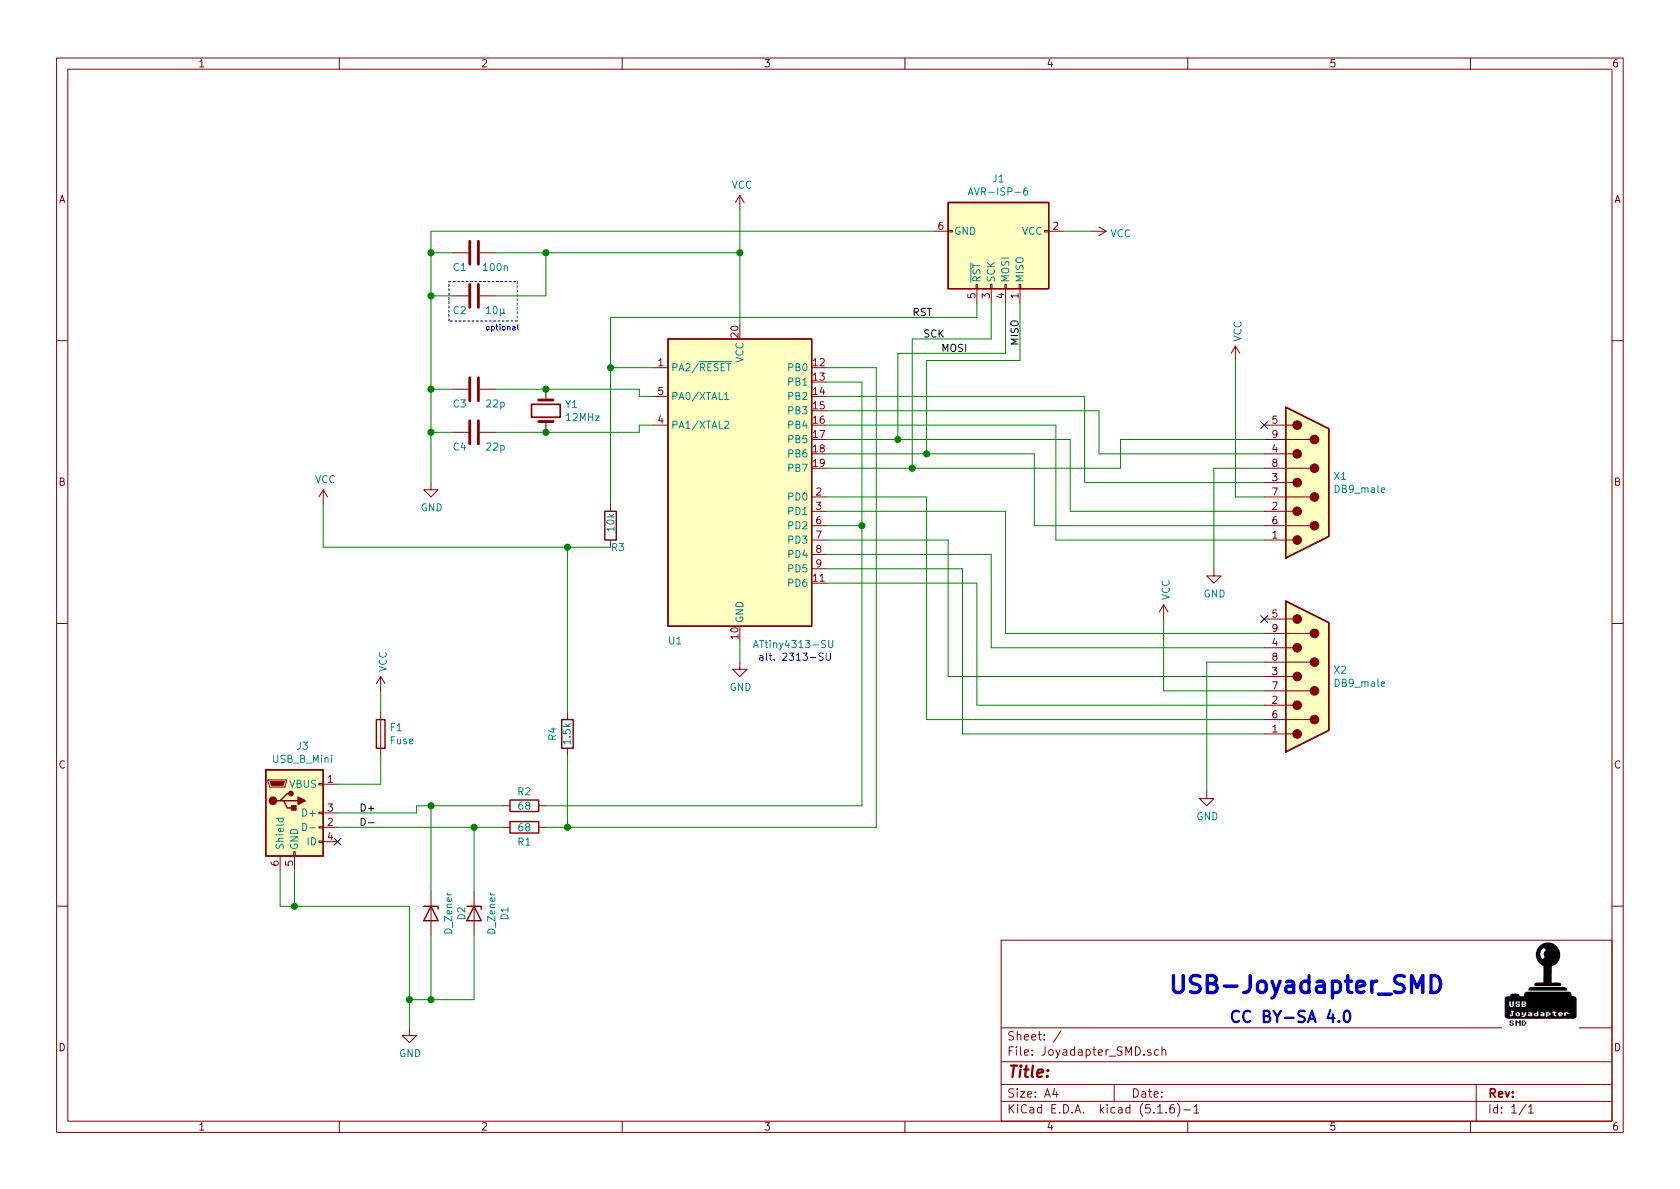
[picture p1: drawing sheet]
EESchema Schematic File Version 4
EELAYER 30 0
EELAYER END
$Descr A4 11693 8268
encoding utf-8
Sheet 1 1
Title ""
Date ""
Rev ""
Comp ""
Comment1 ""
Comment2 ""
Comment3 ""
Comment4 ""
$EndDescr
$Comp
L MCU_Microchip_ATtiny:ATtiny4313-SU U1
U 1 1
P 5150 3350
F 0 "U1" H 4700 2250 50  0000 C CNN
F 1 "ATtiny4313-SU" H 5525 2225 50  0000 C CNN
F 2 "Package_SO:SOIC-20W_7.5x12.8mm_P1.27mm" H 5150 3350 50  0001 C CIN
F 3 "http://ww1.microchip.com/downloads/en/DeviceDoc/doc8246.pdf" H 5150 3350 50  0001 C CNN
	1    5150 3350
	1    0    0    -1  
$EndComp
$Comp
L Connector:DB9_Male X1
U 1 1
P 9100 3350
F 0 "X1" H 9280 3396 50  0000 L CNN
F 1 "DB9_male" H 9280 3305 50  0000 L CNN
F 2 "Connector_Dsub:DSUB-9_Male_Vertical_P2.77x2.84mm_MountingHoles" H 9100 3350 50  0001 C CNN
F 3 " ~" H 9100 3350 50  0001 C CNN
	1    9100 3350
	1    0    0    -1  
$EndComp
$Comp
L Connector:DB9_Male X2
U 1 1
P 9100 4700
F 0 "X2" H 9280 4746 50  0000 L CNN
F 1 "DB9_male" H 9280 4655 50  0000 L CNN
F 2 "Connector_Dsub:DSUB-9_Male_Vertical_P2.77x2.84mm_MountingHoles" H 9100 4700 50  0001 C CNN
F 3 " ~" H 9100 4700 50  0001 C CNN
	1    9100 4700
	1    0    0    -1  
$EndComp
$Comp
L Device:Crystal Y1
U 1 1
P 3800 2850
F 0 "Y1" V 3754 2981 50  0000 L CNN
F 1 "12MHz" V 3845 2981 50  0000 L CNN
F 2 "Homebrew:HC49-SMD" H 3800 2850 50  0001 C CNN
F 3 "~" H 3800 2850 50  0001 C CNN
	1    3800 2850
	0    1    1    0   
$EndComp
$Comp
L power:GND #PWR0101
U 1 1
P 3000 3350
F 0 "#PWR0101" H 3000 3100 50  0001 C CNN
F 1 "GND" H 3005 3177 50  0000 C CNN
F 2 "" H 3000 3350 50  0001 C CNN
F 3 "" H 3000 3350 50  0001 C CNN
	1    3000 3350
	1    0    0    -1  
$EndComp
$Comp
L Device:C C4
U 1 1
P 3300 3000
F 0 "C4" V 3400 2900 50  0000 C CNN
F 1 "22p" V 3400 3150 50  0000 C CNN
F 2 "Capacitor_SMD:C_0805_2012Metric_Pad1.18x1.45mm_HandSolder" H 3338 2850 50  0001 C CNN
F 3 "~" H 3300 3000 50  0001 C CNN
	1    3300 3000
	0    1    1    0   
$EndComp
$Comp
L Device:C C3
U 1 1
P 3300 2700
F 0 "C3" V 3400 2600 50  0000 C CNN
F 1 "22p" V 3400 2850 50  0000 C CNN
F 2 "Capacitor_SMD:C_0805_2012Metric_Pad1.18x1.45mm_HandSolder" H 3338 2550 50  0001 C CNN
F 3 "~" H 3300 2700 50  0001 C CNN
	1    3300 2700
	0    1    1    0   
$EndComp
Wire Wire Line
	3450 3000 3800 3000
Wire Wire Line
	4450 3000 4450 2950
Wire Wire Line
	4450 2950 4550 2950
Wire Wire Line
	3450 2700 3800 2700
Wire Wire Line
	4450 2700 4450 2750
Wire Wire Line
	4450 2750 4550 2750
Wire Wire Line
	3150 3000 3000 3000
Connection ~ 3000 3000
Wire Wire Line
	3000 3000 3000 3350
$Comp
L Device:C C1
U 1 1
P 3300 1750
F 0 "C1" V 3400 1650 50  0000 C CNN
F 1 "100n" V 3400 1900 50  0000 C CNN
F 2 "Capacitor_SMD:C_0805_2012Metric_Pad1.18x1.45mm_HandSolder" H 3338 1600 50  0001 C CNN
F 3 "~" H 3300 1750 50  0001 C CNN
	1    3300 1750
	0    1    1    0   
$EndComp
$Comp
L power:VCC #PWR0102
U 1 1
P 2250 3500
F 0 "#PWR0102" H 2250 3350 50  0001 C CNN
F 1 "VCC" H 2265 3673 50  0000 C CNN
F 2 "" H 2250 3500 50  0001 C CNN
F 3 "" H 2250 3500 50  0001 C CNN
	1    2250 3500
	1    0    0    -1  
$EndComp
Connection ~ 3800 2700
Connection ~ 3800 3000
Wire Wire Line
	3800 2700 4450 2700
Wire Wire Line
	3800 3000 4450 3000
Wire Wire Line
	6800 2200 4250 2200
$Comp
L power:VCC #PWR0103
U 1 1
P 5150 1450
F 0 "#PWR0103" H 5150 1300 50  0001 C CNN
F 1 "VCC" H 5165 1623 50  0000 C CNN
F 2 "" H 5150 1450 50  0001 C CNN
F 3 "" H 5150 1450 50  0001 C CNN
	1    5150 1450
	1    0    0    -1  
$EndComp
$Comp
L Device:R R3
U 1 1
P 4250 3650
F 0 "R3" H 4250 3500 50  0000 L CNN
F 1 "10k" V 4250 3600 50  0000 L CNN
F 2 "Resistor_SMD:R_0805_2012Metric_Pad1.20x1.40mm_HandSolder" V 4180 3650 50  0001 C CNN
F 3 "~" H 4250 3650 50  0001 C CNN
	1    4250 3650
	1    0    0    -1  
$EndComp
Wire Wire Line
	4250 3800 3950 3800
Wire Wire Line
	2250 3800 2250 3500
$Comp
L power:GND #PWR0104
U 1 1
P 5150 4600
F 0 "#PWR0104" H 5150 4350 50  0001 C CNN
F 1 "GND" H 5155 4427 50  0000 C CNN
F 2 "" H 5150 4600 50  0001 C CNN
F 3 "" H 5150 4600 50  0001 C CNN
	1    5150 4600
	1    0    0    -1  
$EndComp
Wire Wire Line
	5150 4600 5150 4450
Wire Wire Line
	6900 2350 6350 2350
Wire Wire Line
	6350 2350 6350 3250
Wire Wire Line
	6350 3250 5750 3250
Wire Wire Line
	7100 2500 6450 2500
Wire Wire Line
	6450 2500 6450 3150
Wire Wire Line
	6450 3150 5750 3150
Wire Wire Line
	7000 2450 6250 2450
Wire Wire Line
	6250 2450 6250 3050
Wire Wire Line
	6250 3050 5750 3050
$Comp
L Joyadapter_SMD-rescue:USB_B_Mini-Connector J3
U 1 1
P 2050 5650
F 0 "J3" H 2107 6117 50  0000 C CNN
F 1 "USB_B_Mini" H 2107 6026 50  0000 C CNN
F 2 "Homebrew:USB BWM USB-Einbaubuchse B-Mini" H 2200 5600 50  0001 C CNN
F 3 "~" H 2200 5600 50  0001 C CNN
	1    2050 5650
	1    0    0    -1  
$EndComp
$Comp
L Device:D_Zener D1
U 1 1
P 3300 6350
F 0 "D1" H 3300 6567 50  0000 C CNN
F 1 "D_Zener" H 3300 6476 50  0000 C CNN
F 2 "smd-semi:SOD-80" H 3300 6350 50  0001 C CNN
F 3 "~" H 3300 6350 50  0001 C CNN
	1    3300 6350
	0    1    1    0   
$EndComp
$Comp
L Device:D_Zener D2
U 1 1
P 3000 6350
F 0 "D2" H 3000 6567 50  0000 C CNN
F 1 "D_Zener" H 3000 6476 50  0000 C CNN
F 2 "smd-semi:SOD-80" H 3000 6350 50  0001 C CNN
F 3 "~" H 3000 6350 50  0001 C CNN
	1    3000 6350
	0    1    1    0   
$EndComp
$Comp
L Device:C C2
U 1 1
P 3300 2050
F 0 "C2" V 3400 1950 50  0000 C CNN
F 1 "10µ" V 3400 2200 50  0000 C CNN
F 2 "Capacitor_Tantalum_SMD:CP_EIA-3216-18_Kemet-A_Pad1.58x1.35mm_HandSolder" H 3338 1900 50  0001 C CNN
F 3 "~" H 3300 2050 50  0001 C CNN
	1    3300 2050
	0    1    1    0   
$EndComp
Wire Wire Line
	3150 2050 3000 2050
Connection ~ 3000 2050
Wire Wire Line
	3150 1750 3000 1750
Connection ~ 3000 1750
Wire Wire Line
	3000 1750 3000 2050
Wire Wire Line
	3450 1750 3800 1750
Wire Wire Line
	3450 2050 3800 2050
Wire Wire Line
	3800 2050 3800 1750
Connection ~ 3800 1750
Wire Wire Line
	3800 1750 5150 1750
Wire Wire Line
	5750 2950 7350 2950
Wire Wire Line
	7350 2950 7350 3750
Wire Wire Line
	7350 3750 8800 3750
Wire Wire Line
	6250 3050 7450 3050
Wire Wire Line
	7450 3050 7450 3550
Wire Wire Line
	7450 3550 8800 3550
Connection ~ 6250 3050
Wire Wire Line
	5750 2750 7550 2750
Wire Wire Line
	7550 2750 7550 3350
Wire Wire Line
	7550 3350 8800 3350
Wire Wire Line
	5750 2850 7650 2850
Wire Wire Line
	7650 2850 7650 3150
Wire Wire Line
	7650 3150 8800 3150
Wire Wire Line
	6350 3250 7800 3250
Wire Wire Line
	7800 3250 7800 3050
Wire Wire Line
	7800 3050 8800 3050
Connection ~ 6350 3250
$Comp
L power:GND #PWR0106
U 1 1
P 8450 3950
F 0 "#PWR0106" H 8450 3700 50  0001 C CNN
F 1 "GND" H 8455 3777 50  0000 C CNN
F 2 "" H 8450 3950 50  0001 C CNN
F 3 "" H 8450 3950 50  0001 C CNN
	1    8450 3950
	1    0    0    -1  
$EndComp
Wire Wire Line
	8450 3950 8450 3250
Wire Wire Line
	8450 3250 8800 3250
$Comp
L power:VCC #PWR0107
U 1 1
P 8600 2500
F 0 "#PWR0107" H 8600 2350 50  0001 C CNN
F 1 "VCC" V 8615 2628 50  0000 L CNN
F 2 "" H 8600 2500 50  0001 C CNN
F 3 "" H 8600 2500 50  0001 C CNN
	1    8600 2500
	1    0    0    -1  
$EndComp
Wire Wire Line
	8600 2500 8600 3450
Wire Wire Line
	8600 3450 8800 3450
Wire Wire Line
	6450 3150 7200 3150
Wire Wire Line
	7200 3150 7200 3650
Wire Wire Line
	7200 3650 8800 3650
Connection ~ 6450 3150
$Comp
L Device:R R2
U 1 1
P 3650 5600
F 0 "R2" V 3550 5600 50  0000 C CNN
F 1 "68" V 3650 5600 50  0000 C CNN
F 2 "Resistor_SMD:R_0805_2012Metric_Pad1.20x1.40mm_HandSolder" V 3580 5600 50  0001 C CNN
F 3 "~" H 3650 5600 50  0001 C CNN
	1    3650 5600
	0    1    1    0   
$EndComp
Wire Wire Line
	2350 5750 3300 5750
Wire Wire Line
	2350 5650 2900 5650
Wire Wire Line
	2900 5650 2900 5600
Wire Wire Line
	3300 6200 3300 5750
Connection ~ 3300 5750
Wire Wire Line
	3300 5750 3500 5750
Wire Wire Line
	3000 6200 3000 5600
Wire Wire Line
	2900 5600 3000 5600
Connection ~ 3000 5600
Wire Wire Line
	3000 5600 3500 5600
$Comp
L power:GND #PWR0108
U 1 1
P 2850 7150
F 0 "#PWR0108" H 2850 6900 50  0001 C CNN
F 1 "GND" H 2855 6977 50  0000 C CNN
F 2 "" H 2850 7150 50  0001 C CNN
F 3 "" H 2850 7150 50  0001 C CNN
	1    2850 7150
	1    0    0    -1  
$EndComp
Wire Wire Line
	3300 6950 3300 6500
Wire Wire Line
	3000 6950 3000 6500
Wire Wire Line
	3000 6950 3300 6950
Wire Wire Line
	2850 6950 3000 6950
Connection ~ 3000 6950
Wire Wire Line
	2850 6950 2850 6300
Wire Wire Line
	2850 6300 2050 6300
Wire Wire Line
	2050 6300 2050 6050
Connection ~ 2850 6950
Wire Wire Line
	1950 6050 1950 6300
Wire Wire Line
	1950 6300 2050 6300
Connection ~ 2050 6300
$Comp
L power:VCC #PWR0109
U 1 1
P 2650 4800
F 0 "#PWR0109" H 2650 4650 50  0001 C CNN
F 1 "VCC" V 2665 4928 50  0000 L CNN
F 2 "" H 2650 4800 50  0001 C CNN
F 3 "" H 2650 4800 50  0001 C CNN
	1    2650 4800
	1    0    0    -1  
$EndComp
Wire Wire Line
	2650 5250 2650 5450
Wire Wire Line
	5750 2550 6100 2550
Wire Wire Line
	6100 2550 6100 5750
Wire Wire Line
	6100 5750 3950 5750
Wire Wire Line
	5750 2650 6000 2650
Wire Wire Line
	6000 2650 6000 3650
Wire Wire Line
	6000 5600 3800 5600
Wire Wire Line
	5750 3650 6000 3650
Connection ~ 6000 3650
Wire Wire Line
	6000 3650 6000 5600
Wire Wire Line
	5750 3950 6700 3950
Wire Wire Line
	6700 3950 6700 5100
Wire Wire Line
	6700 5100 8800 5100
Wire Wire Line
	5750 4050 6800 4050
Wire Wire Line
	6800 4050 6800 4900
Wire Wire Line
	6800 4900 8800 4900
Wire Wire Line
	5750 3750 6600 3750
Wire Wire Line
	6600 3750 6600 4700
Wire Wire Line
	6600 4700 8800 4700
Wire Wire Line
	5750 3850 6900 3850
Wire Wire Line
	6900 3850 6900 4500
Wire Wire Line
	6900 4500 8800 4500
Wire Wire Line
	5750 3550 7000 3550
Wire Wire Line
	7000 3550 7000 4400
Wire Wire Line
	7000 4400 8800 4400
$Comp
L power:GND #PWR0110
U 1 1
P 8400 5500
F 0 "#PWR0110" H 8400 5250 50  0001 C CNN
F 1 "GND" H 8405 5327 50  0000 C CNN
F 2 "" H 8400 5500 50  0001 C CNN
F 3 "" H 8400 5500 50  0001 C CNN
	1    8400 5500
	1    0    0    -1  
$EndComp
Wire Wire Line
	8400 5500 8400 4600
Wire Wire Line
	8400 4600 8800 4600
$Comp
L power:VCC #PWR0111
U 1 1
P 8100 4300
F 0 "#PWR0111" H 8100 4150 50  0001 C CNN
F 1 "VCC" V 8115 4428 50  0000 L CNN
F 2 "" H 8100 4300 50  0001 C CNN
F 3 "" H 8100 4300 50  0001 C CNN
	1    8100 4300
	1    0    0    -1  
$EndComp
Wire Wire Line
	8100 4300 8100 4800
Wire Wire Line
	8100 4800 8800 4800
Wire Wire Line
	5750 3450 6450 3450
Wire Wire Line
	6450 3450 6450 5000
Wire Wire Line
	6450 5000 8800 5000
$Comp
L Device:R R1
U 1 1
P 3650 5750
F 0 "R1" V 3750 5750 50  0000 C CNN
F 1 "68" V 3650 5750 50  0000 C CNN
F 2 "Resistor_SMD:R_0805_2012Metric_Pad1.20x1.40mm_HandSolder" V 3580 5750 50  0001 C CNN
F 3 "~" H 3650 5750 50  0001 C CNN
	1    3650 5750
	0    1    1    0   
$EndComp
Text Label 6350 2200 0    50   ~ 0
RST
Text Label 6425 2350 0    50   ~ 0
SCK
Text Label 6550 2450 0    50   ~ 0
MOSI
Text Label 7100 2400 1    50   ~ 0
MISO
Text Label 2500 5650 0    50   ~ 0
D+
Text Label 2500 5750 0    50   ~ 0
D-
Wire Wire Line
	4250 2200 4250 2550
Wire Wire Line
	4250 2550 4550 2550
Connection ~ 4250 2550
Wire Wire Line
	4250 2550 4250 3500
Text Notes 5275 4600 0    50   ~ 0
alt. 2313-SU
NoConn ~ 8800 2950
NoConn ~ 8800 4300
Wire Notes Line
	3125 1950 3600 1950
Wire Notes Line
	3600 1950 3600 2225
Wire Notes Line
	3600 2225 3125 2225
Wire Notes Line
	3125 2225 3125 1950
Text Notes 3375 2300 0    39   ~ 0
optional
Wire Wire Line
	2650 5450 2350 5450
NoConn ~ 2350 5850
Text Notes 8125 6925 0    118  ~ 24
USB-Joyadapter_SMD
Text Notes 8550 7125 0    79   ~ 16
CC BY-SA 4.0
Wire Wire Line
	2850 7150 2850 6950
$Comp
L Device:R R4
U 1 1
P 3950 5100
F 0 "R4" V 4050 5100 50  0000 C CNN
F 1 "1.5k" V 3950 5100 50  0000 C CNN
F 2 "Resistor_SMD:R_0805_2012Metric_Pad1.20x1.40mm_HandSolder" V 3880 5100 50  0001 C CNN
F 3 "~" H 3950 5100 50  0001 C CNN
	1    3950 5100
	-1   0    0    1   
$EndComp
Wire Wire Line
	3150 2700 3000 2700
Connection ~ 3000 2700
Wire Wire Line
	3000 2700 3000 3000
Wire Wire Line
	5150 1450 5150 1750
Connection ~ 5150 1750
Wire Wire Line
	5150 1750 5150 2250
Wire Wire Line
	3000 2050 3000 2700
Wire Wire Line
	7100 2100 7100 2500
Wire Wire Line
	7000 2100 7000 2450
Wire Wire Line
	6900 2100 6900 2350
Wire Wire Line
	6800 2100 6800 2200
Wire Wire Line
	3000 1600 3000 1750
Wire Wire Line
	6500 1600 3000 1600
Wire Wire Line
	7600 1600 7400 1600
$Comp
L power:VCC #PWR0105
U 1 1
P 7600 1600
F 0 "#PWR0105" H 7600 1450 50  0001 C CNN
F 1 "VCC" V 7615 1728 50  0000 L CNN
F 2 "" H 7600 1600 50  0001 C CNN
F 3 "" H 7600 1600 50  0001 C CNN
	1    7600 1600
	0    1    1    0   
$EndComp
$Comp
L Connector:AVR-ISP-6 J1
U 1 1
P 6900 1700
F 0 "J1" V 6433 1750 50  0000 C CNN
F 1 "AVR-ISP-6" V 6524 1750 50  0000 C CNN
F 2 "eig_Footprints:PinHeader_1x06_P2.54mm_Vertical" V 6650 1750 50  0001 C CNN
F 3 " ~" H 5625 1150 50  0001 C CNN
	1    6900 1700
	0    1    1    0   
$EndComp
Wire Wire Line
	3950 5250 3950 5750
Connection ~ 3950 5750
Wire Wire Line
	3950 5750 3800 5750
Wire Wire Line
	3950 4950 3950 3800
Connection ~ 3950 3800
Wire Wire Line
	3950 3800 2250 3800
$Comp
L Device:Fuse F1
U 1 1
P 2650 5100
F 0 "F1" H 2710 5146 50  0000 L CNN
F 1 "Fuse" H 2710 5055 50  0000 L CNN
F 2 "Fuse:Fuse_0805_2012Metric_Pad1.15x1.40mm_HandSolder" V 2580 5100 50  0001 C CNN
F 3 "~" H 2650 5100 50  0001 C CNN
	1    2650 5100
	1    0    0    -1  
$EndComp
Wire Wire Line
	2650 4950 2650 4800
$EndSCHEMATC
